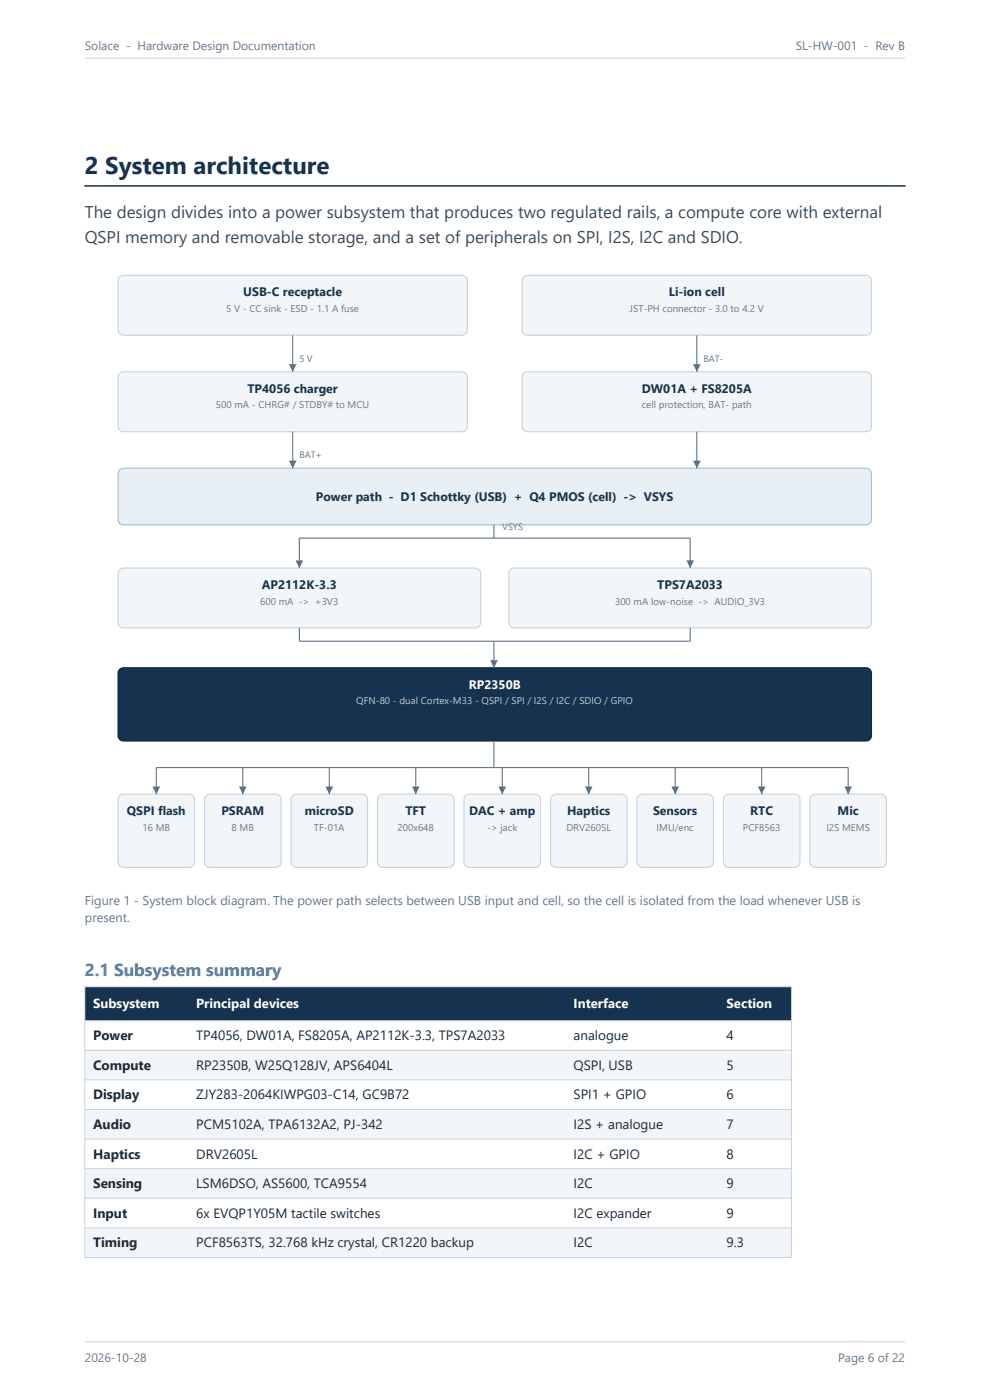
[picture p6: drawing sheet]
<svg xmlns="http://www.w3.org/2000/svg" width="210mm" height="297mm" viewBox="0 0 210 297" stroke-linecap="round" stroke-linejoin="round" font-family="sans-serif">
<path d="M18 12.3h174M18 284.7h174" fill="none" stroke="#c8d4e0" stroke-width=".21"/>
<path d="M18 39.4h174" fill="none" stroke="#16324f" stroke-width=".32"/>
<g fill="#f3f6f9" stroke="#c8d4e0" stroke-width=".25">
<path d="M25.3 58.9l.5-.4 .4-.1h71.8a1.13 1.13 0 0 1 1.1 1.1v10.5a1.13 1.13 0 0 1-1.1 1.1h-71.8a1.13 1.13 0 0 1-1.2-1.1v-10.5z" fill-rule="evenodd"/>
<path d="M111.2 58.6l.7-.2h71.8a1.13 1.13 0 0 1 1.2 1.1v10.5a1.13 1.13 0 0 1-1.2 1.1h-71.8a1.13 1.13 0 0 1-1.1-1.1v-10.5v-.3z" fill-rule="evenodd"/>
<path d="M25.3 79.3l.5-.4h.4h71.8a1.13 1.13 0 0 1 1.1 1.1v10.4a1.13 1.13 0 0 1-1.1 1.2h-71.8a1.13 1.13 0 0 1-1.2-1.2v-10.4z" fill-rule="evenodd"/>
<path d="M111.2 79.1l.7-.2h71.8a1.13 1.13 0 0 1 1.2 1.1v10.4a1.13 1.13 0 0 1-1.2 1.2h-71.8a1.13 1.13 0 0 1-1.1-1.2v-10.4v-.4z" fill-rule="evenodd"/>
</g>
<path d="M25.3 99.8l.5-.4 .4-.1h157.5a1.13 1.13 0 0 1 1.2 1.2v9.7a1.13 1.13 0 0 1-1.2 1.1h-157.5a1.13 1.13 0 0 1-1.2-1.1v-9.7z" fill-rule="evenodd" fill="#e8eff5" stroke="#a9bed3" stroke-width=".25"/>
<g fill="#f3f6f9" stroke="#c8d4e0" stroke-width=".25">
<path d="M25.3 121l.5-.4 .4-.1h74.6a1.13 1.13 0 0 1 1.2 1.1v10.5a1.13 1.13 0 0 1-1.2 1.1h-74.6a1.13 1.13 0 0 1-1.2-1.1v-10.5z" fill-rule="evenodd"/>
<path d="M108.2 121l.5-.4 .4-.1h74.6a1.13 1.13 0 0 1 1.2 1.1v10.5a1.13 1.13 0 0 1-1.2 1.1h-74.6a1.13 1.13 0 0 1-1.2-1.1v-10.5z" fill-rule="evenodd"/>
</g>
<path d="M25.3 142.1l.5-.4h.4h157.5a1.13 1.13 0 0 1 1.2 1.1v13.3a1.13 1.13 0 0 1-1.2 1.1h-157.5a1.13 1.13 0 0 1-1.2-1.1v-13.3z" fill-rule="evenodd" fill="#16324f" stroke="#0e2135" stroke-width=".25"/>
<g fill="#f3f6f9" stroke="#c8d4e0" stroke-width=".25">
<path d="M25.5 168.7l.7-.2h13.9a1.13 1.13 0 0 1 1.2 1.1v13.3a1.13 1.13 0 0 1-1.2 1.1h-13.9a1.13 1.13 0 0 1-1.2-1.1v-13.3l.1-.3z" fill-rule="evenodd"/>
<path d="M43.9 168.7l.6-.2h14a1.13 1.13 0 0 1 1.1 1.1v13.3a1.13 1.13 0 0 1-1.1 1.1h-14a1.13 1.13 0 0 1-1.1-1.1v-13.3v-.3z" fill-rule="evenodd"/>
<path d="M62.2 168.7l.7-.2h13.9a1.13 1.13 0 0 1 1.2 1.1v13.3a1.13 1.13 0 0 1-1.2 1.1h-13.9a1.13 1.13 0 0 1-1.2-1.1v-13.3l.1-.3z" fill-rule="evenodd"/>
<path d="M80.5 168.7l.7-.2h14a1.13 1.13 0 0 1 1.1 1.1v13.3a1.13 1.13 0 0 1-1.1 1.1h-14a1.13 1.13 0 0 1-1.1-1.1v-13.3v-.3z" fill-rule="evenodd"/>
<path d="M98.9 168.7l.7-.2h13.9a1.13 1.13 0 0 1 1.2 1.1v13.3a1.13 1.13 0 0 1-1.2 1.1h-13.9a1.13 1.13 0 0 1-1.2-1.1v-13.3l.1-.3z" fill-rule="evenodd"/>
<path d="M117.2 168.7l.7-.2h14a1.13 1.13 0 0 1 1.1 1.1v13.3a1.13 1.13 0 0 1-1.1 1.1h-14a1.13 1.13 0 0 1-1.1-1.1v-13.3v-.3z" fill-rule="evenodd"/>
<path d="M135.6 168.7l.6-.2h14a1.13 1.13 0 0 1 1.1 1.1v13.3a1.13 1.13 0 0 1-1.1 1.1h-14a1.13 1.13 0 0 1-1.1-1.1v-13.3l.1-.3z" fill-rule="evenodd"/>
<path d="M153.9 168.7l.7-.2h14a1.13 1.13 0 0 1 1.1 1.1v13.3a1.13 1.13 0 0 1-1.1 1.1h-14a1.13 1.13 0 0 1-1.1-1.1v-13.3v-.3z" fill-rule="evenodd"/>
<path d="M172.3 168.7l.6-.2h14a1.13 1.13 0 0 1 1.1 1.1v13.3a1.13 1.13 0 0 1-1.1 1.1h-14a1.13 1.13 0 0 1-1.1-1.1v-13.3l.1-.3z" fill-rule="evenodd"/>
</g>
<path d="M62.1 71.1v7.8" fill="none" stroke="#5a7186" stroke-width=".23"/>
<path d="M61.3 77.3h1.6l-.8 1.6z" fill="#5a7186"/>
<path d="M147.8 71.1v7.8" fill="none" stroke="#5a7186" stroke-width=".23"/>
<path d="M147 77.3h1.6l-.8 1.6z" fill="#5a7186"/>
<path d="M62.1 91.6v7.7" fill="none" stroke="#5a7186" stroke-width=".23"/>
<path d="M61.3 97.7h1.6l-.8 1.6z" fill="#5a7186"/>
<path d="M147.8 91.6v7.7" fill="none" stroke="#5a7186" stroke-width=".23"/>
<path d="M147 97.7h1.6l-.8 1.6z" fill="#5a7186"/>
<path d="M104.8 111.3v2.9M146.4 114.2h-82.9v6.3" fill="none" stroke="#5a7186" stroke-width=".23"/>
<path d="M62.7 118.9h1.6l-.8 1.6z" fill="#5a7186"/>
<path d="M146.4 114.2v6.3" fill="none" stroke="#5a7186" stroke-width=".23"/>
<path d="M145.6 118.9h1.6l-.8 1.6z" fill="#5a7186"/>
<path d="M63.5 133.2v2.8h82.9v-2.8M104.8 136v5.7" fill="none" stroke="#5a7186" stroke-width=".23"/>
<path d="M104 140h1.6l-.8 1.7z" fill="#5a7186"/>
<path d="M104.8 157.2v5.6M179.9 162.8h-146.7v5.7" fill="none" stroke="#5a7186" stroke-width=".23"/>
<path d="M32.3 166.9h1.7l-.8 1.6z" fill="#5a7186"/>
<path d="M51.5 162.8v5.7" fill="none" stroke="#5a7186" stroke-width=".23"/>
<path d="M50.7 166.9h1.6l-.8 1.6z" fill="#5a7186"/>
<path d="M69.8 162.8v5.7" fill="none" stroke="#5a7186" stroke-width=".23"/>
<path d="M69 166.9h1.7l-.9 1.6z" fill="#5a7186"/>
<path d="M88.2 162.8v5.7" fill="none" stroke="#5a7186" stroke-width=".23"/>
<path d="M87.4 166.9h1.6l-.8 1.6z" fill="#5a7186"/>
<path d="M106.5 162.8v5.7" fill="none" stroke="#5a7186" stroke-width=".23"/>
<path d="M105.7 166.9h1.7l-.9 1.6z" fill="#5a7186"/>
<path d="M124.9 162.8v5.7" fill="none" stroke="#5a7186" stroke-width=".23"/>
<path d="M124.1 166.9h1.6l-.8 1.6z" fill="#5a7186"/>
<path d="M143.2 162.8v5.7" fill="none" stroke="#5a7186" stroke-width=".23"/>
<path d="M142.4 166.9h1.6l-.8 1.6z" fill="#5a7186"/>
<path d="M161.6 162.8v5.7" fill="none" stroke="#5a7186" stroke-width=".23"/>
<path d="M160.8 166.9h1.6l-.8 1.6z" fill="#5a7186"/>
<path d="M179.9 162.8v5.7" fill="none" stroke="#5a7186" stroke-width=".23"/>
<path d="M179.1 166.9h1.6l-.8 1.6z" fill="#5a7186"/>
<path d="M18 209.3h149.9v7.2h-149.9z" fill-rule="evenodd" fill="#16324f"/>
<g fill="#f3f6f9">
<path d="M18 222.8h149.9v6.3h-149.9z" fill-rule="evenodd"/>
<path d="M18 235.4h149.9v6.2h-149.9z" fill-rule="evenodd"/>
<path d="M18 247.9h149.9v6.3h-149.9z" fill-rule="evenodd"/>
<path d="M18 260.5h149.9v6.3h-149.9z" fill-rule="evenodd"/>
</g>
<path d="M18 216.5h149.9M18 209.3h149.9v57.5h-149.9zM18 222.8h149.9M18 229.1h149.9M18 235.4h149.9M18 241.6h149.9M18 247.9h149.9M18 254.2h149.9M18 260.5h149.9" fill="none" stroke="#c8d4e0" stroke-width=".21"/>
<text font-size="5.1" fill="#16324f" x="18" y="36.8">2 System architecture</text>
<text font-size="3.7" fill="#2f7bb5" x="18" y="207">2.1 Subsystem summary</text>
<g font-size="3.6" fill="#3a4a5a">
<text x="18" y="46.2">The design divides into a power subsystem that produces two regulated rails, a compute core with external</text>
<text x="18" y="51.6">QSPI memory and removable storage, and a set of peripherals on SPI, I2S, I2C and SDIO.</text>
</g>
<g font-size="2.9" fill="#1f2933">
<text x="19.8" y="220.7">Power</text>
<text x="41.6" y="220.7">TP4056, DW01A, FS8205A, AP2112K-3.3, TPS7A2033</text>
<text x="121.7" y="220.7">analogue</text>
<text x="154.1" y="220.7">4</text>
<text x="19.8" y="226.9">Compute</text>
<text x="41.6" y="226.9">RP2350B, W25Q128JV, APS6404L</text>
<text x="121.7" y="226.9">QSPI, USB</text>
<text x="154.1" y="226.9">5</text>
<text x="19.8" y="233.2">Display</text>
<text x="41.6" y="233.2">ZJY283-2064KIWPG03-C14, GC9B72</text>
<text x="121.7" y="233.2">SPI1 + GPIO</text>
<text x="154.1" y="233.2">6</text>
<text x="19.8" y="239.5">Audio</text>
<text x="41.6" y="239.5">PCM5102A, TPA6132A2, PJ-342</text>
<text x="121.7" y="239.5">I2S + analogue</text>
<text x="154.1" y="239.5">7</text>
<text x="19.8" y="245.8">Haptics</text>
<text x="41.6" y="245.8">DRV2605L</text>
<text x="121.7" y="245.8">I2C + GPIO</text>
<text x="154.1" y="245.8">8</text>
<text x="19.8" y="252.1">Sensing</text>
<text x="41.6" y="252.1">LSM6DSO, AS5600, TCA9554</text>
<text x="121.7" y="252.1">I2C</text>
<text x="154.1" y="252.1">9</text>
<text x="19.8" y="258.3">Input</text>
<text x="41.6" y="258.3">6x EVQP1Y05M tactile switches</text>
<text x="121.7" y="258.3">I2C expander</text>
<text x="154.1" y="258.3">9</text>
<text x="19.8" y="264.6">Timing</text>
<text x="41.6" y="264.6">PCF8563TS, 32.768 kHz crystal, CR1220 backup</text>
<text x="121.7" y="264.6">I2C</text>
<text x="154.1" y="264.6">9.3</text>
</g>
<g font-size="2.8" fill="#fff">
<text x="19.8" y="213.9">Subsystem</text>
<text x="41.6" y="213.9">Principal devices</text>
<text x="121.7" y="213.9">Interface</text>
<text x="154.1" y="213.9">Section</text>
</g>
<g font-size="2.7" fill="#66788a">
<text x="18" y="192">Figure 1 - System block diagram. The power path selects between USB input and cell, so the cell is isolated from the load whenever USB is</text>
<text x="18" y="195.7">present.</text>
</g>
<g font-size="2.6" fill="#66788a">
<text x="18" y="10.6">Solace - Hardware Design Documentation</text>
<text x="168.8" y="10.6">SL-HW-001 - Rev B</text>
<text x="18" y="288.9">2026-10-28</text>
<text x="177.8" y="288.9">Page 6 of 22</text>
</g>
<g font-size="2.6" fill="#16324f">
<text x="51.6" y="62.8">USB-C receptacle</text>
<text x="141.9" y="62.8">Li-ion cell</text>
<text x="52.5" y="83.3">TP4056 charger</text>
<text x="136.1" y="83.3">DW01A + FS8205A</text>
<text x="67" y="106.3">Power path - D1 Schottky (USB) + Q4 PMOS (cell) -&gt; VSYS</text>
<text x="55.5" y="124.9">AP2112K-3.3</text>
<text x="139.4" y="124.9">TPS7A2033</text>
<text x="26.9" y="172.9">QSPI flash</text>
<text x="47" y="172.9">PSRAM</text>
<text x="64.6" y="172.9">microSD</text>
<text x="86" y="172.9">TFT</text>
<text x="99.5" y="172.9">DAC + amp</text>
<text x="120.3" y="172.9">Haptics</text>
<text x="138.5" y="172.9">Sensors</text>
<text x="159.1" y="172.9">RTC</text>
<text x="177.7" y="172.9">Mic</text>
</g>
<text font-size="2.6" fill="#fff" x="99.5" y="146.1">RP2350B</text>
<g font-size="2.1" fill="#66788a">
<text x="48" y="66.2">5 V - CC sink - ESD - 1.1 A fuse</text>
<text x="133.6" y="66.2">JST-PH connector - 3.0 to 4.2 V</text>
<text x="45.8" y="86.6">500 mA - CHRG# / STDBY# to MCU</text>
<text x="136.1" y="86.6">cell protection, BAT- path</text>
<text x="55.2" y="128.3">600 mA -&gt; +3V3</text>
<text x="130.5" y="128.3">300 mA low-noise -&gt; AUDIO_3V3</text>
<text x="30.2" y="176.2">16 MB</text>
<text x="49.1" y="176.2">8 MB</text>
<text x="66.6" y="176.2">TF-01A</text>
<text x="84.4" y="176.2">200x648</text>
<text x="103.3" y="176.2">-&gt; jack</text>
<text x="120.2" y="176.2">DRV2605L</text>
<text x="139.3" y="176.2">IMU/enc</text>
<text x="157.6" y="176.2">PCF8563</text>
<text x="175.3" y="176.2">I2S MEMS</text>
</g>
<text font-size="2.1" fill="#b9cde0" x="75.6" y="149.4">QFN-80 - dual Cortex-M33 - QSPI / SPI / I2S / I2C / SDIO / GPIO</text>
<g font-size="2" fill="#66788a">
<text x="63.5" y="76.8">5 V</text>
<text x="149.2" y="76.8">BAT-</text>
<text x="63.5" y="97.2">BAT+</text>
<text x="106.5" y="112.4">VSYS</text>
</g>
</svg>
